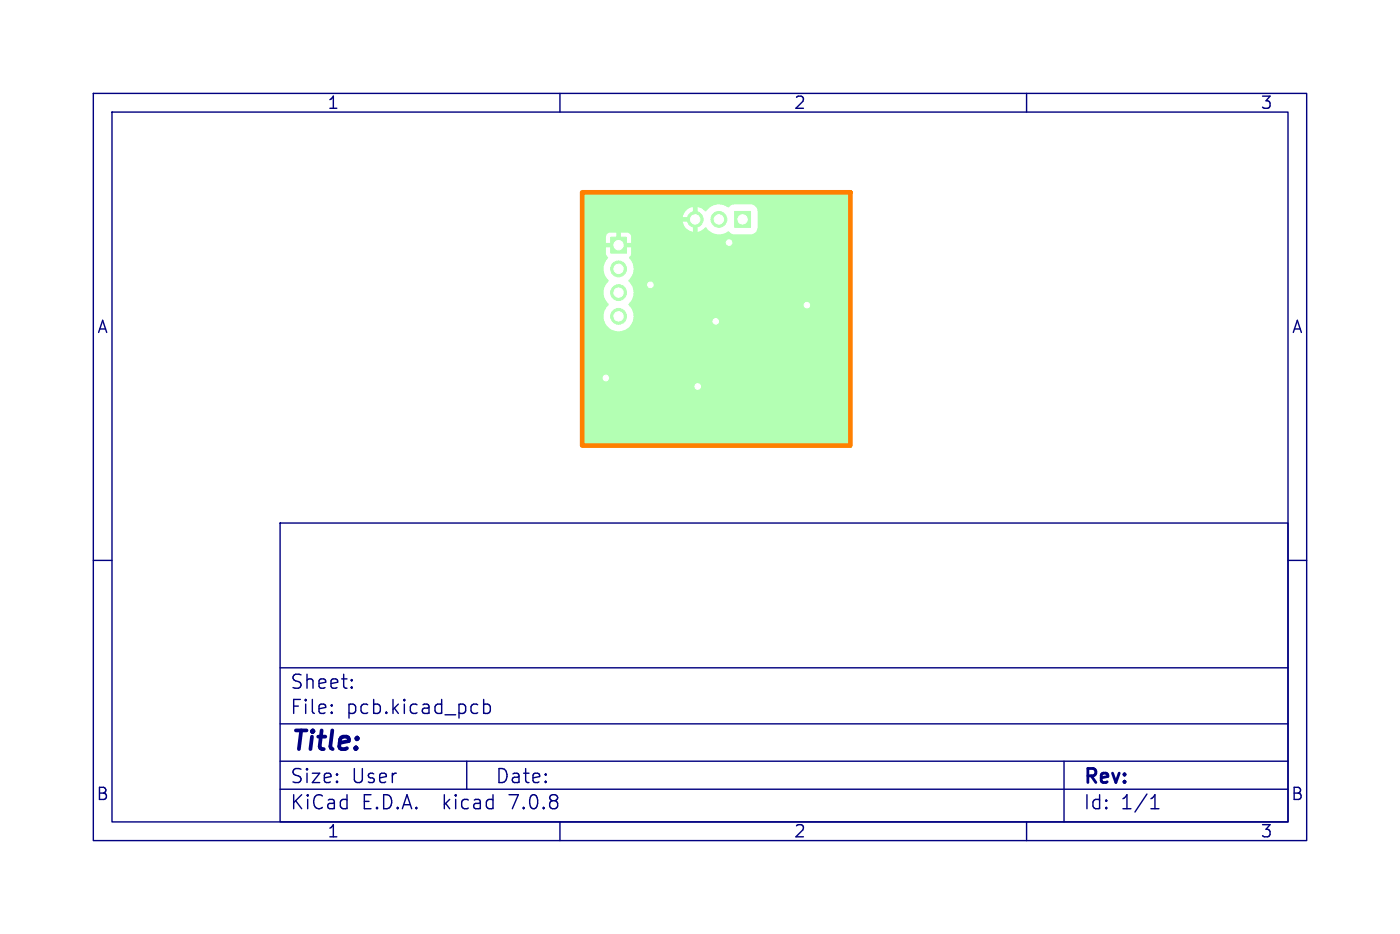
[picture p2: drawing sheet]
<svg xmlns="http://www.w3.org/2000/svg" width="150mm" height="100mm" viewBox="0 0 150 100" stroke-linecap="round" stroke-linejoin="round" font-family="sans-serif">
<g fill="#b3ffb3" stroke="#b3ffb3" stroke-width=".11">
<path d="M65.4 25.4h1.7v1.7h-1.7z"/>
<path d="M78.7 22.6h1.7v1.7h-1.7z"/>
<circle cx="66.3" cy="28.8" r=".85"/>
<circle cx="66.3" cy="31.3" r=".85"/>
<circle cx="66.3" cy="33.9" r=".85"/>
<circle cx="77" cy="23.5" r=".85"/>
<circle cx="74.5" cy="23.5" r=".85"/>
<circle cx="76.7" cy="34.4" r=".5"/>
<circle cx="78.1" cy="26" r=".5"/>
<circle cx="74.8" cy="41.4" r=".5"/>
<circle cx="86.5" cy="32.7" r=".5"/>
<circle cx="64.9" cy="40.5" r=".5"/>
<circle cx="69.7" cy="30.5" r=".5"/>
</g>
<path d="M62.5 20.6h28.4l.2 .2v3.6h-9.9v-1.9l-.3-.5-.4-.1h-1.8l-.3 .1-.4 .2a1.68 1.68 0 0 0-2.4 .4l-.9-.4v.9l-.2-.1-.3 .1v-.9l-.4 .1-.3 .3-.3 .6h.9l-.1 .2 .1 .3h-.9l.3 .7 .5 .4h.2v-.9l.3 .1 .2-.1v.9l.5-.1 .4-.4a1.76 1.76 0 0 0 2.4 .5l.6 .3h1.9a.74 .74 0 0 0 .7-.7h9.9v9.5h-23.2a2.49 2.49 0 0 0-.6-1.3 1.65 1.65 0 0 0 0-2.5 1.87 1.87 0 0 0 .4-2l-.3-.5 .2-.4v-.7h-.9l.1-.2-.1-.3h.9v-.7l-.1-.3-.3-.1h-.7v.9h-.2h-.3v-.9h-.7l-.2 .1-.2 .3v.7h.9v.2v.3h-.9v.7l.3 .4a1.67 1.67 0 0 0 0 2.4 1.87 1.87 0 0 0-.4 2.1l.4 .5a1.87 1.87 0 0 0-.4 2 1.61 1.61 0 0 0 1.9 .8 1.61 1.61 0 0 0 1.2-1.5h23.2l-.1 13.6-.1 .1h-28.5z" fill="#b3ffb3"/>
<g fill="#fff" stroke="#fff" stroke-width=".11">
<circle cx="76.7" cy="34.4" r=".3"/>
<circle cx="78.1" cy="26" r=".3"/>
<circle cx="74.8" cy="41.4" r=".3"/>
<circle cx="86.5" cy="32.7" r=".3"/>
<circle cx="64.9" cy="40.5" r=".3"/>
<circle cx="69.7" cy="30.5" r=".3"/>
<circle cx="66.3" cy="26.3" r=".5"/>
<circle cx="66.3" cy="28.8" r=".5"/>
<circle cx="66.3" cy="31.3" r=".5"/>
<circle cx="66.3" cy="33.9" r=".5"/>
<circle cx="79.6" cy="23.5" r=".5"/>
<circle cx="77" cy="23.5" r=".5"/>
<circle cx="74.5" cy="23.5" r=".5"/>
</g>
<g fill="none" stroke="#000080" stroke-width=".15">
<path d="M10 10h130v80h-130zM12 12h126v76h-126zM60 10v2M110 10v2M10 60h2M30 56h108v32h-108zM138 60h2M30 77.5h108M30 71.5h108M35.5 76.2l.1 .1-.1 .1M35.5 76.2v.1v.1M35.5 75.5v.1"/>
<path d="M35.5 76.2v.2M35.5 75.5h.1l-.1 .1M37.7 73.5l.1 .1-.1 .1M37.7 73.5l-.1 .1 .1 .1M37.7 72.8v.1M37.7 73.5v.2M37.7 72.8h.1l-.1 .1M37.7 72.8h-.1l.1 .1M51 75.4l.2 .1M51.2 76.3l-.2 .1M51.8 74.9v1.5M51.8 75.5l.5-.1 .2 .3v.4l-.1 .2-.1 .1-.5-.1"/>
<path d="M30 84.5h108M30 81.5h108M50 81.5v3M60 88v2M110 88v2M114 81.5v6.5M123.3 86.6h.9M123.3 85.5l.5-.4v1.5"/>
</g>
<path d="M62.4 20.6h28.7v27.1h-28.7z" fill="none" stroke="#ff8000" stroke-width=".5"/>
<text font-size="2.8" fill="#000080" x="31" y="80.9">Title:</text>
<g font-size="2.1" fill="#000080">
<text x="31" y="76.7">File:</text>
<text x="31" y="74">Sheet:</text>
<text x="37.1" y="76.7">pcb.kicad_pcb</text>
<text x="31" y="86.9">KiCad</text>
<text x="31" y="84.1">Size:</text>
<text x="37.7" y="84.1">User</text>
<text x="38.7" y="86.9">E.D.A.</text>
<text x="47.6" y="86.9">kicad</text>
<text x="53" y="84.1">Date:</text>
<text x="54.8" y="86.9">7.0.8</text>
<text x="116" y="84.3">Rev:</text>
<text x="116" y="86.9">Id:</text>
<text x="120.1" y="86.9">1/1</text>
</g>
<g font-size="1.8" fill="#000080">
<text x="35" y="11.9">1</text>
<text x="85" y="11.9">2</text>
<text x="135" y="11.9">3</text>
<text x="10.3" y="35.9">A</text>
<text x="138.4" y="35.9">A</text>
<text x="10.3" y="85.9">B</text>
<text x="35" y="89.9">1</text>
<text x="85" y="89.9">2</text>
<text x="135" y="89.9">3</text>
<text x="138.3" y="85.9">B</text>
</g>
</svg>
